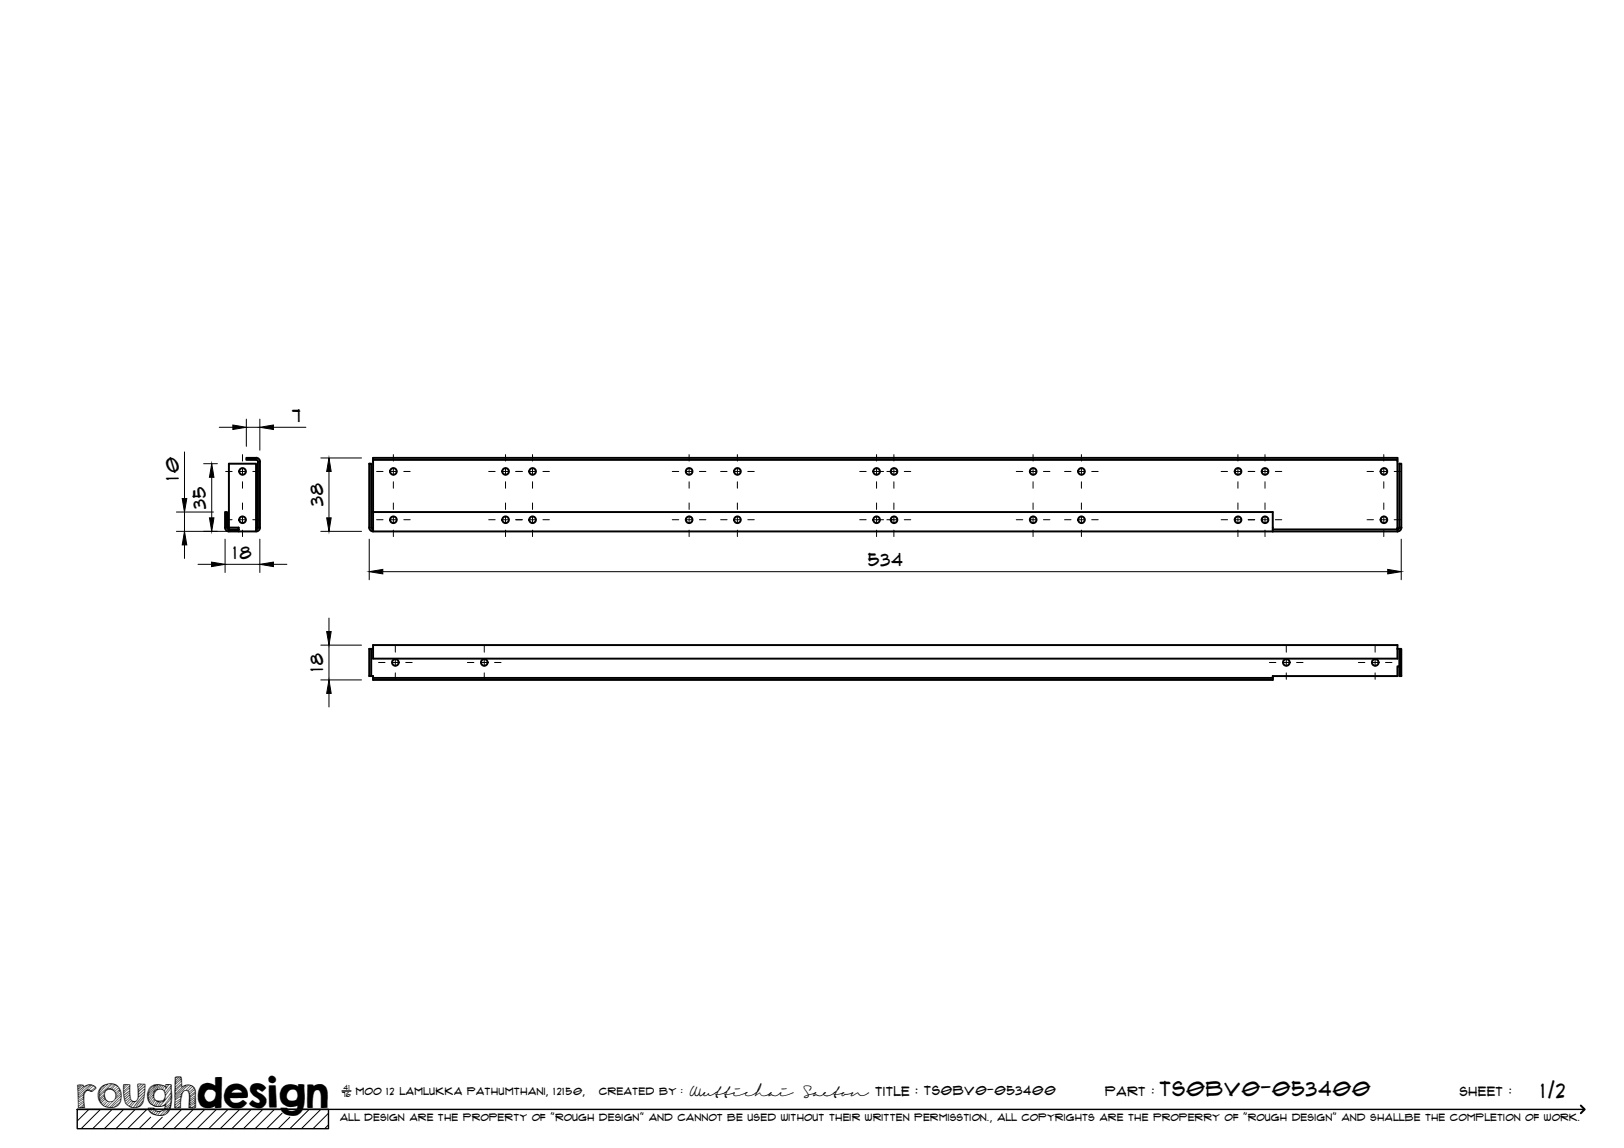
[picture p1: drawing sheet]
<svg xmlns="http://www.w3.org/2000/svg" width="420mm" height="297mm" viewBox="0 0 420 297" stroke-linecap="round" stroke-linejoin="round" font-family="sans-serif">
<!-- layer: Visible -->
<g fill="none" stroke="#000" stroke-width=".51">
<path d="M66.3 118.5h-2.6v.5h2.6M66.3 119h.2l.3 .5-.1 17M66.3 118.5a1.01 1.01 0 0 1 1 1l-.1 17M96.5 119v18.5h232.8M96.5 119h265v18h-32.2M96.5 119v-.5h265v.5M362 120h.5v16.5h-.5zM58.2 136.5v-4h.5v4M58.2 136.5a1.01 1.01 0 0 0 1 1M58.7 136.5l.1 .3 .4 .2v-.5M59.2 136.5h2.5v1h-2.5v-.5h2.5M59.2 136.5v-16.5h7.1v17.5h-4.6"/>
<path d="M66.8 136.5l-.3 .4-.2 .1M67.3 136.5a1.01 1.01 0 0 1-1 1M95.5 136.5a1.01 1.01 0 0 0 1 1M95.5 136.5v-16.5h.5v16.5M96 136.5l.1 .3 .4 .2M96.5 132.5h232.8v5M329.3 137.5h32.2M362.1 136.5l-.3 .4-.2 .1-.1 .5M362.6 136.5a1.01 1.01 0 0 1-1 1M95.5 167.9h.5v7h-.5zM96 174.9a.34 .34 0 0 1 .5 0 .34 .34 0 0 1 0 .5M96 167.9h.5"/>
<path d="M96.5 167.9v-1h265v1M96.5 167.9v2.5h265v-2.5M96.5 175.4v.5h232.8v-.5M96.5 175.4h232.8M361.5 167.9h.5M362 172.4h-.5v2.5h-32.2v.5M362 167.9h.5v7h-.5z"/>
<circle cx="62.7" cy="122" r=".86"/>
<circle cx="62.7" cy="134.5" r=".86"/>
<circle cx="101.8" cy="122" r=".86"/>
<circle cx="101.8" cy="134.5" r=".86"/>
<circle cx="130.8" cy="134.5" r=".86"/>
<circle cx="130.8" cy="122" r=".86"/>
<circle cx="137.8" cy="122" r=".86"/>
<circle cx="137.8" cy="134.5" r=".86"/>
<circle cx="178.3" cy="134.5" r=".86"/>
<circle cx="178.3" cy="122" r=".86"/>
<circle cx="190.8" cy="134.5" r=".86"/>
<circle cx="190.8" cy="122" r=".86"/>
<circle cx="226.8" cy="134.5" r=".86"/>
<circle cx="226.8" cy="122" r=".86"/>
<circle cx="231.3" cy="134.5" r=".86"/>
<circle cx="231.3" cy="122" r=".86"/>
<circle cx="267.3" cy="134.5" r=".86"/>
<circle cx="267.3" cy="122" r=".86"/>
<circle cx="279.8" cy="134.5" r=".86"/>
<circle cx="279.8" cy="122" r=".86"/>
<circle cx="320.3" cy="134.5" r=".86"/>
<circle cx="320.3" cy="122" r=".86"/>
<circle cx="327.3" cy="122" r=".86"/>
<circle cx="327.3" cy="134.5" r=".86"/>
<circle cx="358" cy="122" r=".86"/>
<circle cx="358" cy="134.5" r=".86"/>
<circle cx="102.3" cy="171.4" r=".86"/>
<circle cx="125.3" cy="171.4" r=".86"/>
<circle cx="332.8" cy="171.4" r=".86"/>
<circle cx="355.8" cy="171.4" r=".86"/>
</g>
<!-- layer: TitleBlock -->
<path d="M20 287h65v5h-65zM20 287h390M88.5 282.3h2.3" fill="none" stroke="#000" stroke-width=".36"/>
<path d="M409 286.1l1 .9-1 1" fill="none" stroke="#000" stroke-width=".51"/>
<g fill="none" stroke="#000" stroke-width=".26">
<path d="M23 287l-3 3.1M26 287l-5 5M29 287l-5 5M32 287l-5 5M35 287l-5 5M38 287l-5 5M39 289.1l-3 2.9M42 289.1l-3 2.9M47 287l-5 5M50 287l-5 5M53 287l-5 5M56 287l-5 5"/>
<path d="M59 287l-5 5M62 287l-5 5M65 287l-5 5M68 287l-5 5M71 287l-5 5M73 288l-4 4M75 289.1l-3 2.9M80 287l-5 5M83 287l-5 5M85 288l-4 4M85 291l-1 1"/>
</g>
<!-- layer: Smart Centers -->
<g fill="none" stroke="#000" stroke-width=".26">
<path d="M62.7 117.6v1.7M101.8 117.6v1.7M130.8 117.6v1.7M137.8 117.6v1.7M178.3 117.6v1.7M190.8 117.6v1.7M226.8 117.6v1.7M231.3 117.6v1.7M267.3 117.6v1.7M279.8 117.6v1.7M320.3 117.6v1.7M327.3 117.6v1.7"/>
<path d="M358 117.6v1.7M58.4 134.5h1.6M58.4 122h1.6M61.8 134.5h1.8M61.8 122h1.8M62.7 121.1v1.8M62.7 124.7v1.6M62.7 130.1v1.7M62.7 133.6v1.8M62.7 137.2v1.6M65.4 134.5h1.7M65.4 122h1.7"/>
<path d="M97.4 134.5h1.7M97.4 122h1.7M100.9 134.5h1.8M100.9 122h1.8M101.8 121.1v1.8M101.8 124.7v1.6M101.8 130.1v1.7M101.8 133.6v1.8M101.8 137.2v1.6M104.5 134.5h1.6M104.5 122h1.6M126.4 134.5h1.7"/>
<path d="M126.4 122h1.7M129.9 134.5h1.8M129.9 122h1.8M130.8 121.1v1.8M130.8 124.7v1.6M130.8 130.1v1.7M130.8 133.6v1.8M130.8 137.2v1.6M133.4 134.5h1.7M133.4 122h1.7M136.9 134.5h1.8M136.9 122h1.8"/>
<path d="M137.8 121.1v1.8M137.8 124.7v1.6M137.8 130.1v1.7M137.8 133.6v1.8M137.8 137.2v1.6M140.5 134.5h1.6M140.5 122h1.6M173.9 134.5h1.7M173.9 122h1.7M177.4 134.5h1.8M177.4 122h1.8M178.3 121.1v1.8"/>
<path d="M178.3 124.7v1.6M178.3 130.1v1.7M178.3 133.6v1.8M178.3 137.2v1.6M181 134.5h1.6M181 122h1.6M186.4 134.5h1.7M186.4 122h1.7M189.9 134.5h1.8M189.9 122h1.8M190.8 121.1v1.8M190.8 124.7v1.6"/>
<path d="M190.8 130.1v1.7M190.8 133.6v1.8M190.8 137.2v1.6M193.5 134.5h1.6M193.5 122h1.6M222.4 134.5h1.7M222.4 122h1.7M225.9 134.5h2.7M225.9 122h2.7M226.8 121.1v1.8M226.8 124.7v1.6M226.8 130.1v1.7"/>
<path d="M226.8 133.6v1.8M226.8 137.2v1.6M229.4 134.5h2.8M229.4 122h2.8M231.3 121.1v1.8M231.3 124.7v1.6M231.3 130.1v1.7M231.3 133.6v1.8M231.3 137.2v1.6M234 134.5h1.6M234 122h1.6M262.9 134.5h1.7"/>
<path d="M262.9 122h1.7M266.4 134.5h1.8M266.4 122h1.8M267.3 121.1v1.8M267.3 124.7v1.6M267.3 130.1v1.7M267.3 133.6v1.8M267.3 137.2v1.6M270 134.5h1.6M270 122h1.6M275.4 134.5h1.7M275.4 122h1.7"/>
<path d="M278.9 134.5h1.8M278.9 122h1.8M279.8 121.1v1.8M279.8 124.7v1.6M279.8 130.1v1.7M279.8 133.6v1.8M279.8 137.2v1.6M282.4 134.5h1.7M282.4 122h1.7M315.9 134.5h1.7M315.9 122h1.7M319.4 134.5h1.8"/>
<path d="M319.4 122h1.8M320.3 121.1v1.8M320.3 124.7v1.6M320.3 130.1v1.7M320.3 133.6v1.8M320.3 137.2v1.6M322.9 134.5h1.7M322.9 122h1.7M326.4 134.5h1.8M326.4 122h1.8M327.3 121.1v1.8M327.3 124.7v1.6"/>
<path d="M327.3 130.1v1.7M327.3 133.6v1.8M327.3 137.2v1.6M329.9 134.5h1.7M329.9 122h1.7M353.7 134.5h1.6M353.7 122h1.6M357.1 134.5h1.8M357.1 122h1.8M358 121.1v1.8M358 124.7v1.6M358 130.1v1.7"/>
<path d="M358 133.6v1.8M358 137.2v1.6M360.7 134.5h1.7M360.7 122h1.7M97.9 171.4h1.7M101.4 171.4h1.8M102.3 167.1v1.6M102.3 170.5v1.8M102.3 174.1v1.7M105 171.4h1.6M120.9 171.4h1.7M124.4 171.4h1.8"/>
<path d="M125.3 167.1v1.6M125.3 170.5v1.8M125.3 174.1v1.7M128 171.4h1.6M328.4 171.4h1.7M331.9 171.4h1.8M332.8 167.1v1.6M332.8 170.5v1.8M332.8 174.1v1.7M335.4 171.4h1.7M351.4 171.4h1.7M354.9 171.4h1.8"/>
<path d="M355.8 167.1v1.6M355.8 170.5v1.8M355.8 174.1v1.7M358.5 171.4h1.6"/>
</g>
<!-- layer: FD_Dimensions -->
<g fill="none" stroke="#000" stroke-width=".26">
<path d="M47.7 116.9v12.1M52.7 120h3.5M56.7 110.6h3.5M63.7 108.4v7.1M63.7 110.6h3.5M67.2 108.4v8.1M70.7 110.6h8.4M83 118.5h10.5M45.6 137.5h13.1M45.6 132.5h9.6M47.7 132.5v5M54.8 123.5v10.5"/>
<path d="M58.2 139.5v8.6M67.2 139.5v8.6M83 137.5h10.5M85.1 122v12M95.5 139.5v10.5M362.5 139.5v10.5M47.7 141v3.5M51.2 146h3.5M58.2 146h9M70.7 146h3.5M85.1 159.9v3.5M99 147.9h260"/>
<path d="M83 175.9h10.5M83 166.9h10.5M85.1 166.9v9M85.1 179.4v3.5"/>
</g>
<g fill="#000" stroke="#000" stroke-width=".26">
<path d="M60.2 110l3.5 .6-3.5 .5zM67.2 110.6l3.5-.6v1.1zM47.1 129h1.2l-.6 3.5zM54.2 134h1.2l-.6 3.5zM54.8 120l.6 3.5h-1.2zM84.5 134h1.2l-.6 3.5zM85.1 118.5l.6 3.5h-1.2zM47.7 137.5l.6 3.5h-1.2zM54.7 145.4l3.5 .6-3.5 .6zM67.2 146l3.5-.6v1.2zM95.5 147.9l3.5-.6v1.2zM359 147.3l3.5 .6-3.5 .6z"/>
<path d="M85.1 175.9l.6 3.5h-1.2zM84.5 163.4h1.2l-.6 3.5z"/>
</g>
<text font-size="9.7" x="19.9" y="286.8">roughdesign</text>
<g font-size="5.3">
<text x="300.1" y="283.6">TS0BV0-053400</text>
<text x="398.7" y="284">1/2</text>
</g>
<g font-size="4.6">
<text x="75.6" y="109.1">7</text>
<text x="46.3" y="124.1" transform="rotate(-90 46.3 124.1)">10</text>
<text x="53.3" y="131.6" transform="rotate(-90 53.3 131.6)">35</text>
<text x="83.6" y="130.9" transform="rotate(-90 83.6 130.9)">38</text>
<text x="60.4" y="144.6">18</text>
<text x="224.6" y="146.4">534</text>
<text x="83.7" y="173.7" transform="rotate(-90 83.7 173.7)">18</text>
</g>
<g font-size="3.4">
<text x="178.3" y="283.5">Wuttichai</text>
<text x="208.1" y="283.5">Saeton title : TS0BV0-053400</text>
</g>
<g font-size="3.3">
<text x="286" y="283.5">Part :</text>
<text x="377.7" y="283.5">sheet :</text>
</g>
<g font-size="2.7">
<text x="92.1" y="283.3">moo 12 Lamlukka pathumthani, 12150,</text>
<text x="155" y="283.3">created by :</text>
</g>
<text font-size="2.6" x="88" y="290.1">all design are the property of &quot;rough design&quot; and cannot be used without their written permisstion., all copyrights are the properry of &quot;rough design&quot; and shallbe the completion of work.</text>
<g font-size="1.9">
<text x="88.5" y="283.9">76</text>
<text x="88.9" y="282.1">41</text>
</g>
</svg>
